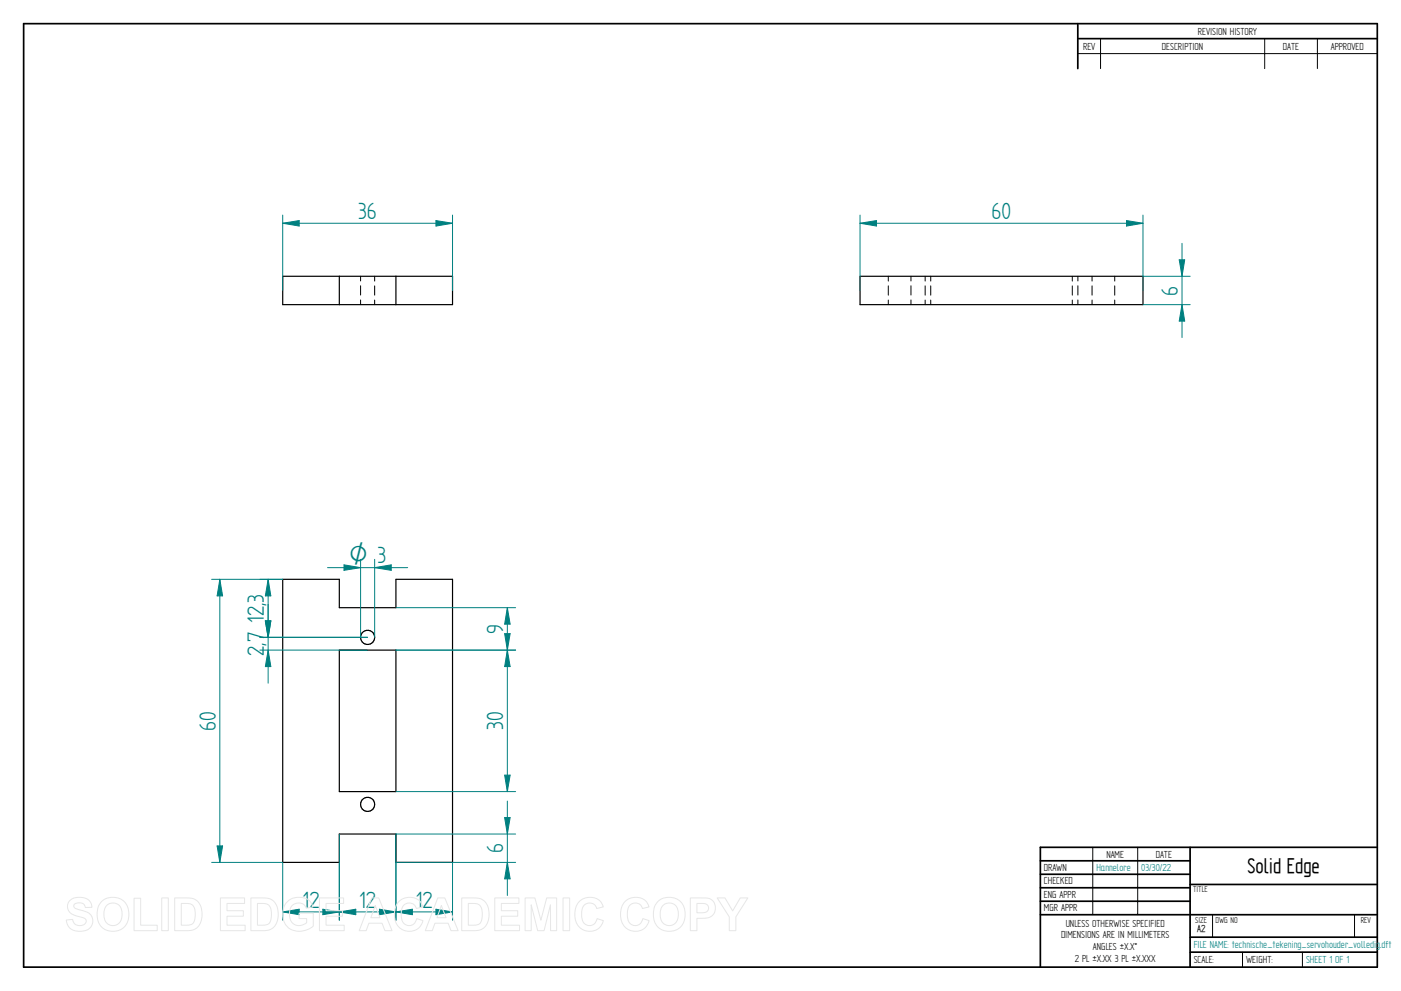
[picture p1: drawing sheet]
<svg xmlns="http://www.w3.org/2000/svg" width="594mm" height="420mm" viewBox="0 0 594 420" stroke-linecap="round" stroke-linejoin="round" font-family="sans-serif">
<g fill="none" stroke="#000" stroke-width=".72">
<path d="M10 10h574v400h-574zM457 10v19.1M457 16.4h127M504.6 359.2v50.8M584 359.2h-142.9v50.8M441.1 365h63.5M441.1 370.7h63.5M441.1 376.4h63.5M504.6 375h79.4M441.1 382.1h63.5M441.1 387.8h142.9M504.6 397.3h79.4"/>
<path d="M504.6 403.7h79.4"/>
</g>
<g fill="none" stroke="#000" stroke-width=".42">
<path d="M466.7 16.4v12.7M536.3 16.4v12.7M558.6 16.4v12.7M457 22.7h127M152.9 117.1v2M158.9 117.1v2.1M376.7 117.1v2.1M386.3 117.1v2M392.3 117.1v2.1M394.7 117.1v2.1M454.7 117.1v2.1M457.1 117.1v2"/>
<path d="M463.1 117.1v2.1M472.7 117.1v2.1M152.9 121.2v3.9M152.9 127.2v2M158.9 121.2v3.9M158.9 127.2v2M376.7 121.2v3.9M376.7 127.2v2M386.3 121.2v3.9M386.3 127.2v2M392.3 121.2v3.9M392.3 127.2v2"/>
<path d="M394.7 121.2v3.9M394.7 127.2v2M454.7 121.2v3.9M454.7 127.2v2M457.1 121.2v3.9M457.1 127.2v2M463.1 121.2v3.9M463.1 127.2v2M472.7 121.2v3.9M472.7 127.2v2M463.4 359.2v28.6M482.4 359.2v28.6"/>
<path d="M514.2 387.9v9.4M574.4 387.9v9.4M526.9 403.7v6.3M552.3 403.7v6.3"/>
</g>
<g fill="none" stroke="#000" stroke-width=".51">
<path d="M119.9 117.1h72v12.1h-72zM143.9 117.1v12.1M167.9 117.1v12.1M364.7 117.1h120v12.1h-120zM119.9 245.6h24v12h24v-12h24v120h-24v-12h-24v12h-24zM143.9 275.6h24v60h-24z"/>
<circle cx="155.9" cy="270.2" r="3"/>
<circle cx="155.9" cy="341" r="2.99"/>
</g>
<path d="M364.7 91.2v31.9M364.7 94.7l7-1.2v2.3zM484.7 91.2v31.9" fill="none" stroke="#008080" stroke-width=".42"/>
<path d="M364.7 94.7l7-1.2v2.3z" fill="#008080"/>
<path d="M477.7 93.5l7 1.2-7 1.1z" fill="none" stroke="#008080" stroke-width=".42"/>
<path d="M477.7 93.5l7 1.2-7 1.1z" fill="#008080"/>
<path d="M364.7 94.7h120M484.7 117.1h20M484.7 129.2h20M501.2 129.2l1.2 6.9h-2.4z" fill="none" stroke="#008080" stroke-width=".42"/>
<path d="M501.2 129.2l1.2 6.9h-2.4z" fill="#008080"/>
<path d="M500 110.2h2.4l-1.2 6.9z" fill="none" stroke="#008080" stroke-width=".42"/>
<path d="M500 110.2h2.4l-1.2 6.9z" fill="#008080"/>
<path d="M119.9 94.7l7-1.2v2.3zM119.9 91.2v31.9M191.9 91.2v31.9M501.2 103.2v39.9" fill="none" stroke="#008080" stroke-width=".42"/>
<path d="M119.9 94.7l7-1.2v2.3z" fill="#008080"/>
<path d="M184.9 93.5l7 1.2-7 1.1z" fill="none" stroke="#008080" stroke-width=".42"/>
<path d="M184.9 93.5l7 1.2-7 1.1z" fill="#008080"/>
<path d="M119.9 94.7h72M89.7 245.6h30.2M92.1 358.6h2.3l-1.2 7zM89.7 365.6h30.2" fill="none" stroke="#008080" stroke-width=".42"/>
<path d="M92.1 358.6h2.3l-1.2 7z" fill="#008080"/>
<path d="M93.2 245.6l1.2 7h-2.3z" fill="none" stroke="#008080" stroke-width=".42"/>
<path d="M93.2 245.6l1.2 7h-2.3z" fill="#008080"/>
<path d="M93.2 245.6v120M119.9 365.6v24.5M143.9 365.6v24.5M119.9 386.6l7-1.1v2.3z" fill="none" stroke="#008080" stroke-width=".42"/>
<path d="M119.9 386.6l7-1.1v2.3z" fill="#008080"/>
<path d="M136.9 385.5l7 1.1-7 1.2z" fill="none" stroke="#008080" stroke-width=".42"/>
<path d="M136.9 385.5l7 1.1-7 1.2z" fill="#008080"/>
<path d="M167.9 365.6v24.5M191.9 365.6v24.5M119.9 386.6h24M184.9 385.5l7 1.1-7 1.2z" fill="none" stroke="#008080" stroke-width=".42"/>
<path d="M184.9 385.5l7 1.1-7 1.2z" fill="#008080"/>
<path d="M167.9 386.6l7-1.1v2.3z" fill="none" stroke="#008080" stroke-width=".42"/>
<path d="M167.9 386.6l7-1.1v2.3z" fill="#008080"/>
<path d="M143.9 353.6v36.5M167.9 353.6v36.5M160.9 385.5l7 1.1-7 1.2zM167.9 386.6h24" fill="none" stroke="#008080" stroke-width=".42"/>
<path d="M160.9 385.5l7 1.1-7 1.2z" fill="#008080"/>
<path d="M143.9 386.6l7-1.1v2.3z" fill="none" stroke="#008080" stroke-width=".42"/>
<path d="M143.9 386.6l7-1.1v2.3z" fill="#008080"/>
<path d="M167.9 275.6h50.7M215.1 275.6l1.2 7h-2.3zM167.9 335.6h50.7M143.9 386.6h24" fill="none" stroke="#008080" stroke-width=".42"/>
<path d="M215.1 275.6l1.2 7h-2.3z" fill="#008080"/>
<path d="M214 328.6h2.3l-1.2 7z" fill="none" stroke="#008080" stroke-width=".42"/>
<path d="M214 328.6h2.3l-1.2 7z" fill="#008080"/>
<path d="M215.1 275.6v60M167.9 353.6h50.7M167.9 365.6h50.7M215.1 365.6l1.2 7h-2.3z" fill="none" stroke="#008080" stroke-width=".42"/>
<path d="M215.1 365.6l1.2 7h-2.3z" fill="#008080"/>
<path d="M214 346.6h2.3l-1.2 7z" fill="none" stroke="#008080" stroke-width=".42"/>
<path d="M214 346.6h2.3l-1.2 7z" fill="#008080"/>
<path d="M152.9 237.2v33M158.9 237.2v33M158.9 240.7l7-1.2v2.3zM215.1 339.6v40" fill="none" stroke="#008080" stroke-width=".42"/>
<path d="M158.9 240.7l7-1.2v2.3z" fill="#008080"/>
<path d="M145.9 239.5l7 1.2-7 1.1z" fill="none" stroke="#008080" stroke-width=".42"/>
<path d="M145.9 239.5l7 1.2-7 1.1z" fill="#008080"/>
<path d="M110.2 245.6h9.7M138.9 240.7h34M110.2 270.2h45.7M112.5 263.2h2.3l-1.1 7z" fill="none" stroke="#008080" stroke-width=".42"/>
<path d="M112.5 263.2h2.3l-1.1 7z" fill="#008080"/>
<path d="M113.7 245.6l1.1 7h-2.3z" fill="none" stroke="#008080" stroke-width=".42"/>
<path d="M113.7 245.6l1.1 7h-2.3z" fill="#008080"/>
<path d="M113.7 245.6v24.6M110.2 270.2h45.7M110.2 275.6h45.7M112.5 263.2h2.3l-1.1 7z" fill="none" stroke="#008080" stroke-width=".42"/>
<path d="M112.5 263.2h2.3l-1.1 7z" fill="#008080"/>
<path d="M113.7 275.6l1.1 7h-2.3z" fill="none" stroke="#008080" stroke-width=".42"/>
<path d="M113.7 275.6l1.1 7h-2.3z" fill="#008080"/>
<path d="M113.7 256.2v33.4M167.9 257.6h50.7M215.1 257.6l1.2 7h-2.3zM167.9 275.6h50.7" fill="none" stroke="#008080" stroke-width=".42"/>
<path d="M215.1 257.6l1.2 7h-2.3z" fill="#008080"/>
<path d="M214 268.6h2.3l-1.2 7z" fill="none" stroke="#008080" stroke-width=".42"/>
<path d="M214 268.6h2.3l-1.2 7z" fill="#008080"/>
<path d="M215.1 257.6v18" fill="none" stroke="#008080" stroke-width=".42"/>
<g fill="none" stroke="#e6e6e6" stroke-width=".42">
<path d="M29.8 381.7a6.6 6.6 0 0 1 8.5 .7l.7 2.3-2.8 .1a2.76 2.76 0 0 0-2.2-2 2.76 2.76 0 0 0-2.7 1.1 1.65 1.65 0 0 0 1.8 1.7l1.8 .4a4.4 4.4 0 0 1 4 2.5 4.4 4.4 0 0 1-.5 4.7 6.8 6.8 0 0 1-9.4-.4l-.9-2.7 2.7-.3a2.99 2.99 0 0 0 2.6 2.6 2.99 2.99 0 0 0 3.2-1.9 2.64 2.64 0 0 0-2.9-1.8 5 5 0 0 1-5.1-4.4l.4-1.6zM43.1 382.2a7 7 0 0 1 8.4-.8 7 7 0 0 1 3 7.8 6.8 6.8 0 0 1-8.1 5.5 6.8 6.8 0 0 1-5.1-8.3 6.2 6.2 0 0 1 1.8-4.2zM45.5 383.7a3.9 3.9 0 0 1 4.5-.3 3.9 3.9 0 0 1 1.8 4.2 4 4 0 0 1-3.9 4.8 4 4 0 0 1-3.8-4.8l.2-2.1zM56.8 380.8h2.8v11.5h7.1v2.3h-9.9zM68.6 380.7h2.8v13.9h-2.8zM74.1 380.7h5.1a5.8 5.8 0 0 1 6.5 6.4 6.1 6.1 0 0 1-6.4 7.5h-5.2zM76.9 383h1.8a3.4 3.4 0 0 1 4.1 4l-.1 1.8a3.1 3.1 0 0 1-3.8 3.5h-2zM93.5 380.7h10.2v2.3h-7.4v3.1h6.9v2.4h-6.9v3.8h7.7v2.3h-10.5zM106.4 380.7h5.1a5.8 5.8 0 0 1 6.5 6.4 6.1 6.1 0 0 1-6.4 7.5h-5.2zM109.2 383h1.8a3.4 3.4 0 0 1 4.1 4l-.1 1.8a3.1 3.1 0 0 1-3.8 3.5h-2zM121.9 382.2a7.4 7.4 0 0 1 9.7 .1l1.1 2.3-2.8 .5a3.8 3.8 0 0 0-4.7-2 3.8 3.8 0 0 0-2.4 4.4 4.3 4.3 0 0 0 2.2 4.5 4.3 4.3 0 0 0 5-.8v-1.7h-3.2v-2.4h6v5.5a8.1 8.1 0 0 1-11.8-.8 8.4 8.4 0 0 1 .9-9.6zM135.5 380.7h10.2v2.3h-7.4v3.1h6.9v2.4h-6.9v3.8h7.7v2.3h-10.5z"/>
<path d="M157.6 380.7h3l5.6 13.9h-3l-1.2-3.2h-5.6l-1.1 3.2h-3zM159.1 383.9l2 5.2h-3.8zM169 382.4a6 6 0 0 1 10.3 2.1l-2.8 .7a3.3 3.3 0 0 0-3.9-2.2 3.3 3.3 0 0 0-2.4 3.8 4.6 4.6 0 0 0 2.4 5.5 3.2 3.2 0 0 0 4.1-2.8l2.7 .8a6.2 6.2 0 0 1-7.3 4.4 6.2 6.2 0 0 1-4.8-7 7.6 7.6 0 0 1 1.7-5.3zM185.6 380.7h3l5.7 13.9h-3l-1.3-3.2h-5.6l-1.1 3.2h-3zM187.1 383.9l2 5.2h-3.8zM195.8 380.7h5.1a5.8 5.8 0 0 1 6.5 6.4 6.1 6.1 0 0 1-6.4 7.5h-5.2zM198.6 383h1.8a3.4 3.4 0 0 1 4.1 4v1.8a3.1 3.1 0 0 1-3.8 3.5h-2.1zM209.8 380.7h10.2v2.3h-7.4v3.1h6.9v2.4h-6.9v3.8h7.7v2.3h-10.5zM222.7 380.7h4.1l2.6 9.4 2.4-9.4h4.2v13.9h-2.5l-.1-11-2.7 11h-2.7l-2.8-11v11h-2.5zM238.8 380.7h2.7v13.9h-2.7zM245.5 382.4a6 6 0 0 1 10.3 2.1l-2.8 .7a3.3 3.3 0 0 0-3.9-2.2 3.3 3.3 0 0 0-2.4 3.8 4.6 4.6 0 0 0 2.4 5.5 3.2 3.2 0 0 0 4.1-2.8l2.7 .8a6.2 6.2 0 0 1-7.3 4.4 6.2 6.2 0 0 1-4.9-7 7.6 7.6 0 0 1 1.8-5.3zM264.9 382.4a6 6 0 0 1 10.3 2.1l-2.8 .7a3.3 3.3 0 0 0-3.9-2.2 3.3 3.3 0 0 0-2.5 3.8 4.6 4.6 0 0 0 2.5 5.5 3.2 3.2 0 0 0 4.1-2.8l2.6 .8a6.2 6.2 0 0 1-7.2 4.4 6.2 6.2 0 0 1-4.9-7 7.6 7.6 0 0 1 1.8-5.3z"/>
<path d="M279 382.2a7 7 0 0 1 8.3-.8 7 7 0 0 1 3.1 7.8 6.8 6.8 0 0 1-8.1 5.5 6.8 6.8 0 0 1-5.2-8.3 6.2 6.2 0 0 1 1.9-4.2zM281.4 383.7a3.9 3.9 0 0 1 4.5-.3 3.9 3.9 0 0 1 1.7 4.2 4 4 0 0 1-3.8 4.8 4 4 0 0 1-3.9-4.8l.3-2.1zM292.7 380.7h5.3a4.4 4.4 0 0 1 5.4 4.4 4.4 4.4 0 0 1-5.4 4.2h-2.5v5.3h-2.8zM295.5 383h1.9a2.14 2.14 0 0 1 2.6 .7 2.14 2.14 0 0 1 0 2.6l-1.4 .6-3.1 .1zM304.1 380.7h3.3l3.3 5.5 3.2-5.5h3.2l-5.1 8v5.9h-2.8v-5.9z"/>
</g>
<g font-size="11.3" fill="#008080">
<text x="151.9" y="92.9">36</text>
<text x="420.4" y="92.9">60</text>
<text x="499.4" y="125.3" transform="rotate(-90 499.4 125.3)">6</text>
<text x="160.1" y="238.9">3</text>
<text x="111.9" y="264" transform="rotate(-90 111.9 264)">12,3</text>
<text x="213.4" y="268.8" transform="rotate(-90 213.4 268.8)">9</text>
<text x="111.9" y="278" transform="rotate(-90 111.9 278)">2,7</text>
<text x="91.5" y="309.8" transform="rotate(-90 91.5 309.8)">60</text>
<text x="213.4" y="309.5" transform="rotate(-90 213.4 309.5)">30</text>
<text x="213.4" y="361.8" transform="rotate(-90 213.4 361.8)">6</text>
<text x="128.3" y="384.9">12</text>
<text x="152.3" y="384.9">12</text>
<text x="176.3" y="384.9">12</text>
</g>
<text font-size="10.8" fill="#008080" x="148.1" y="238.9">O</text>
<text font-size="10.1" x="529" y="370.2">Solid Edge</text>
<g font-size="4.9">
<text x="507.9" y="14.7">REVISION HISTORY</text>
<text x="459.3" y="21">REV</text>
<text x="492.7" y="21">DESCRIPTION</text>
<text x="544" y="21">DATE</text>
<text x="564.3" y="21">APPROVED</text>
<text x="469.1" y="363.6">NAME</text>
<text x="490.1" y="363.6">DATE</text>
<text x="442.7" y="369.3">DRAWN</text>
<text x="442.7" y="375">CHECKED</text>
<text x="442.7" y="380.7">ENG APPR</text>
<text x="442.7" y="386.4">MGR APPR</text>
<text x="451.9" y="392.9">UNLESS OTHERWISE SPECIFIED</text>
<text x="449.9" y="397.9">DIMENSIONS ARE IN MILLIMETERS</text>
<text x="455.7" y="407.8">2 PL ±X.XX 3 PL ±X.XXX</text>
<text x="463.5" y="402.9">ANGLES ±X.X°</text>
<text x="506.2" y="408.3">SCALE:</text>
<text x="528.4" y="408.3">WEIGHT:</text>
</g>
<g font-size="4.9" fill="#008080">
<text x="464.9" y="369.3">Hannelore</text>
<text x="483.9" y="369.3">03/30/22</text>
<text x="506.2" y="402">FILE NAME: technische_tekening_servohouder_volledig.dft</text>
<text x="553.8" y="408.4">SHEET 1 OF 1</text>
</g>
<text font-size="4.8" x="507.7" y="395.3">A2</text>
<g font-size="4.1">
<text x="505.9" y="378.3">TITLE</text>
<text x="506.9" y="391.1">SIZE</text>
<text x="515.4" y="391.1">DWG NO</text>
<text x="577" y="391.1">REV</text>
</g>
</svg>
